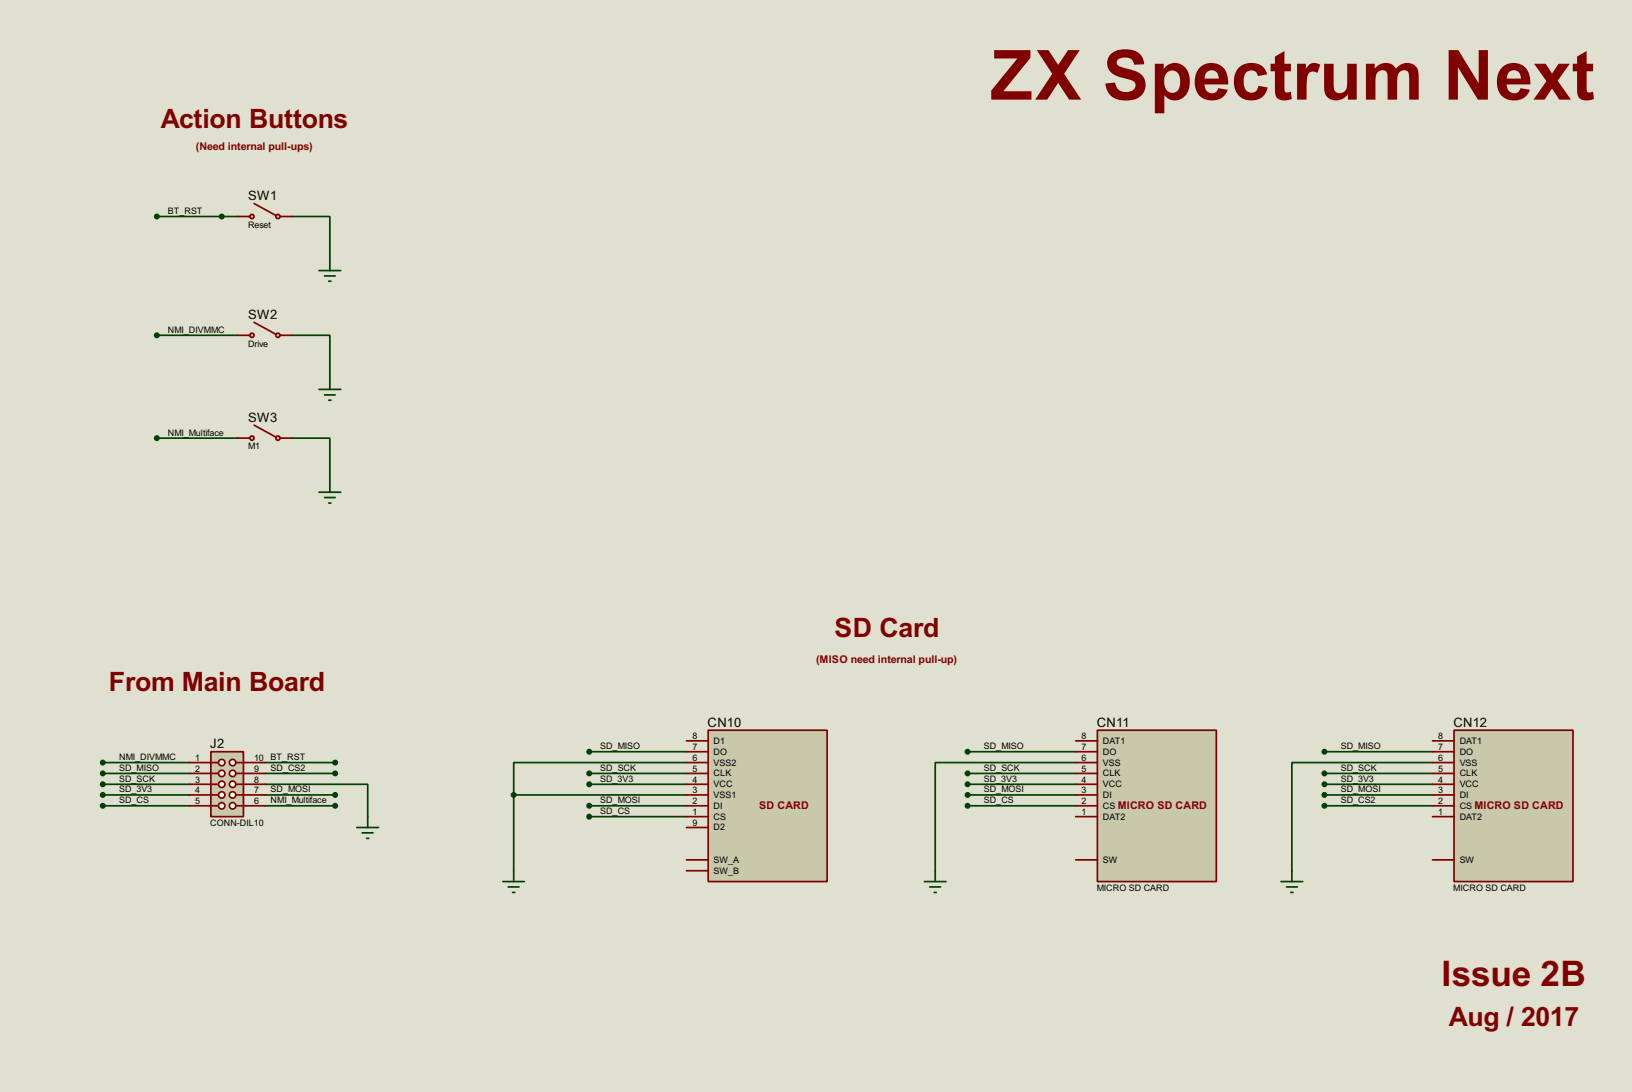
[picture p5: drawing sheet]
<svg xmlns="http://www.w3.org/2000/svg" width="383mm" height="256mm" viewBox="0 0 383 256" stroke-linecap="round" stroke-linejoin="round" font-family="sans-serif">
<path d="M0 0h383.5v256.5h-383.5z" fill="#e0e0d0"/>
<g fill="none" stroke="#004000" stroke-width=".4">
<path d="M36.9 50.9h19M68.6 50.9h8.9v10.1M36.9 78.8h19M68.6 78.8h8.9v10.2M36.9 102.9h19M68.6 102.9h8.9v10.2M24.2 179.1h20.3M62.3 179.1h16.5M138.5 176.6h22.8M161.3 179.1h-40.6v7.6M227.4 176.6h25.4M252.8 179.1h-33v25.4"/>
<path d="M311.2 176.6h25.4M336.6 179.1h-33v25.4M24.2 189.3h20.3M24.2 181.7h20.3M24.2 186.7h20.3M24.2 184.2h20.3M62.3 184.2h24.1v7.6M62.3 189.3h16.5M62.3 181.7h16.5M62.3 186.7h16.5M120.7 186.7h40.6M120.7 186.7v17.8"/>
<path d="M138.5 191.8h22.8M138.5 189.3h22.8M138.5 181.7h22.8M138.5 184.2h22.8M227.4 189.3h25.4M227.4 181.7h25.4M227.4 186.7h25.4M227.4 184.2h25.4M311.2 189.3h25.4M311.2 181.7h25.4M311.2 186.7h25.4M311.2 184.2h25.4"/>
</g>
<path d="M166.4 171.5h28v35.6h-28z" fill="#c8c8aa" stroke="#800000" stroke-width=".4"/>
<path d="M161.3 174h5.1M161.3 176.6h5.1M161.3 179.1h5.1M161.3 181.7h5.1M161.3 184.2h5.1M161.3 186.7h5.1M161.3 189.3h5.1M161.3 191.8h5.1M161.3 194.4h5.1M161.3 202h5.1M161.3 204.5h5.1" fill="none" stroke="#800000" stroke-width=".4"/>
<path d="M118.2 207.1h5M119.4 208.3h2.6M120.5 209.6h.5M120.7 204.5v2.6" fill="none" stroke="#004000" stroke-width=".4"/>
<g fill="#004000" stroke="#004000" stroke-width=".4">
<circle cx="138.4" cy="191.8" r=".5"/>
<circle cx="138.4" cy="189.3" r=".5"/>
<circle cx="138.4" cy="181.7" r=".5"/>
<circle cx="138.4" cy="176.6" r=".5"/>
<circle cx="120.7" cy="186.7" r=".5"/>
</g>
<path d="M49.6 176.6h7.6v15.2h-7.6z" fill="#c8c8aa" stroke="#800000" stroke-width=".4"/>
<path d="M49.6 179.1h1.8" fill="none" stroke="#800000" stroke-width=".4"/>
<circle cx="52.1" cy="179.1" r=".75" fill="#feffff" stroke="#800000" stroke-width=".4"/>
<path d="M49.6 181.7h1.8" fill="none" stroke="#800000" stroke-width=".4"/>
<circle cx="52.1" cy="181.7" r=".75" fill="#feffff" stroke="#800000" stroke-width=".4"/>
<path d="M49.6 184.2h1.8" fill="none" stroke="#800000" stroke-width=".4"/>
<circle cx="52.1" cy="184.2" r=".75" fill="#feffff" stroke="#800000" stroke-width=".4"/>
<path d="M49.6 186.7h1.8" fill="none" stroke="#800000" stroke-width=".4"/>
<circle cx="52.1" cy="186.7" r=".75" fill="#feffff" stroke="#800000" stroke-width=".4"/>
<path d="M55.4 179.1h1.8" fill="none" stroke="#800000" stroke-width=".4"/>
<circle cx="54.6" cy="179.1" r=".75" fill="#feffff" stroke="#800000" stroke-width=".4"/>
<path d="M55.4 181.7h1.8" fill="none" stroke="#800000" stroke-width=".4"/>
<circle cx="54.6" cy="181.7" r=".75" fill="#feffff" stroke="#800000" stroke-width=".4"/>
<path d="M55.4 184.2h1.8" fill="none" stroke="#800000" stroke-width=".4"/>
<circle cx="54.6" cy="184.2" r=".75" fill="#feffff" stroke="#800000" stroke-width=".4"/>
<path d="M55.4 186.7h1.8" fill="none" stroke="#800000" stroke-width=".4"/>
<circle cx="54.6" cy="186.7" r=".75" fill="#feffff" stroke="#800000" stroke-width=".4"/>
<path d="M49.6 189.3h1.8" fill="none" stroke="#800000" stroke-width=".4"/>
<circle cx="52.1" cy="189.3" r=".75" fill="#feffff" stroke="#800000" stroke-width=".4"/>
<path d="M55.4 189.3h1.8" fill="none" stroke="#800000" stroke-width=".4"/>
<circle cx="54.6" cy="189.3" r=".75" fill="#feffff" stroke="#800000" stroke-width=".4"/>
<path d="M44.5 179.1h5.1M57.2 179.1h5.1M44.5 181.7h5.1M44.5 184.2h5.1M44.5 186.7h5.1M44.5 189.3h5.1M57.2 181.7h5.1M57.2 184.2h5.1M57.2 186.7h5.1M57.2 189.3h5.1" fill="none" stroke="#800000" stroke-width=".4"/>
<g fill="#004000" stroke="#004000" stroke-width=".4">
<circle cx="78.7" cy="179.1" r=".5"/>
<circle cx="78.7" cy="181.7" r=".5"/>
<circle cx="78.7" cy="189.3" r=".5"/>
<circle cx="24.1" cy="179.1" r=".5"/>
<circle cx="24.1" cy="181.7" r=".5"/>
<circle cx="24.1" cy="184.2" r=".5"/>
<circle cx="24.1" cy="189.3" r=".5"/>
<circle cx="78.7" cy="186.7" r=".5"/>
</g>
<path d="M83.9 194.4h5.1M85.1 195.6h2.6M86.2 196.9h.5M86.4 191.8v2.6" fill="none" stroke="#004000" stroke-width=".4"/>
<path d="M257.9 171.5h27.9v35.6h-27.9z" fill="#c8c8aa" stroke="#800000" stroke-width=".4"/>
<path d="M252.8 174h5.1M252.8 176.6h5.1M252.8 179.1h5.1M252.8 181.7h5.1M252.8 184.2h5.1M252.8 186.7h5.1M252.8 189.3h5.1M252.8 191.8h5.1M252.8 202h5.1" fill="none" stroke="#800000" stroke-width=".4"/>
<g fill="#004000" stroke="#004000" stroke-width=".4">
<circle cx="227.3" cy="176.6" r=".5"/>
<circle cx="227.3" cy="181.7" r=".5"/>
<circle cx="227.3" cy="186.7" r=".5"/>
<circle cx="227.3" cy="189.3" r=".5"/>
</g>
<path d="M217.2 207.1h5.1M218.5 208.3h2.5M219.5 209.6h.5M219.8 204.5v2.6" fill="none" stroke="#004000" stroke-width=".4"/>
<path d="M341.7 171.5h27.9v35.6h-27.9z" fill="#c8c8aa" stroke="#800000" stroke-width=".4"/>
<path d="M336.6 174h5.1M336.6 176.6h5.1M336.6 179.1h5.1M336.6 181.7h5.1M336.6 184.2h5.1M336.6 186.7h5.1M336.6 189.3h5.1M336.6 191.8h5.1M336.6 202h5.1" fill="none" stroke="#800000" stroke-width=".4"/>
<g fill="#004000" stroke="#004000" stroke-width=".4">
<circle cx="311.2" cy="176.6" r=".5"/>
<circle cx="311.2" cy="181.7" r=".5"/>
<circle cx="311.2" cy="186.7" r=".5"/>
<circle cx="311.2" cy="189.3" r=".5"/>
<circle cx="138.4" cy="184.2" r=".5"/>
<circle cx="227.3" cy="184.2" r=".5"/>
<circle cx="24.1" cy="186.7" r=".5"/>
<circle cx="311.2" cy="184.2" r=".5"/>
<circle cx="36.8" cy="50.9" r=".5"/>
<circle cx="52.1" cy="50.9" r=".5"/>
<circle cx="36.8" cy="78.8" r=".5"/>
<circle cx="36.8" cy="102.9" r=".5"/>
</g>
<g fill="none" stroke="#004000" stroke-width=".4">
<path d="M75 63.6h5.1M76.3 64.8h2.5M77.3 66.1h.5M77.5 61v2.6M75 91.5h5.1M76.3 92.8h2.5M77.3 94h.5M77.5 89v2.5M75 115.6h5.1M76.3 116.9h2.5M77.3 118.2h.5M77.5 113.1v2.5"/>
<path d="M301 207.1h5.1M302.3 208.3h2.6M303.3 209.6h.5M303.6 204.5v2.6"/>
</g>
<g fill="#c8c8aa" stroke="#800000" stroke-width=".4">
<circle cx="65.3" cy="50.9" r=".5"/>
<circle cx="59.2" cy="50.9" r=".5"/>
</g>
<path d="M55.9 50.9h2.8M59.7 47.8l5.1 2.8M65.8 50.9h2.8" fill="none" stroke="#800000" stroke-width=".4"/>
<g fill="#c8c8aa" stroke="#800000" stroke-width=".4">
<circle cx="65.3" cy="78.8" r=".5"/>
<circle cx="59.2" cy="78.8" r=".5"/>
</g>
<path d="M55.9 78.8h2.8M59.7 75.7l5.1 2.8M65.8 78.8h2.8" fill="none" stroke="#800000" stroke-width=".4"/>
<g fill="#c8c8aa" stroke="#800000" stroke-width=".4">
<circle cx="65.3" cy="102.9" r=".5"/>
<circle cx="59.2" cy="102.9" r=".5"/>
</g>
<path d="M59.7 99.9l5.1 2.8M55.9 102.9h2.8M65.8 102.9h2.8" fill="none" stroke="#800000" stroke-width=".4"/>
<text font-size="18.2" fill="#800000" x="232.7" y="23.4">ZX Spectrum Next</text>
<text font-size="9.3" fill="#800000" x="338.7" y="231.6">Issue 2B</text>
<g font-size="7" fill="#800000">
<text x="37.8" y="30.1">Action Buttons</text>
<text x="196.1" y="149.5">SD Card</text>
<text x="25.6" y="162.2">From Main Board</text>
<text x="340.5" y="241">Aug / 2017</text>
</g>
<g font-size="3.4">
<text x="58.3" y="47">SW1</text>
<text x="58.3" y="74.9">SW2</text>
<text x="58.3" y="99.1">SW3</text>
<text x="166.3" y="170.7">CN10</text>
<text x="257.7" y="170.7">CN11</text>
<text x="341.5" y="170.7">CN12</text>
<text x="49.4" y="175.8">J2</text>
</g>
<g font-size="2.8" fill="#800000">
<text x="46" y="35.2">(Need internal pull-ups)</text>
<text x="191.8" y="155.8">(MISO need internal pull-up)</text>
<text x="178.4" y="190.1">SD CARD</text>
<text x="262.6" y="190.1">MICRO SD CARD</text>
<text x="346.4" y="190.1">MICRO SD CARD</text>
</g>
<g font-size="2.4">
<text x="39.4" y="50.2">BT_RST</text>
<text x="58.3" y="53.5">Reset</text>
<text x="39.4" y="78.2">NMI_DIVMMC</text>
<text x="58.3" y="81.4">Drive</text>
<text x="39.4" y="102.3">NMI_Multiface</text>
<text x="58.3" y="105.5">M1</text>
<text x="162.7" y="173.6">8</text>
<text x="254.2" y="173.6">8</text>
<text x="338" y="173.6">8</text>
<text x="28" y="178.5">NMI_DIVMMC</text>
<text x="45.9" y="178.7">1</text>
<text x="59.7" y="178.7">10 BT_RST</text>
<text x="141" y="176">SD_MISO</text>
<text x="162.7" y="176.2">7</text>
<text x="162.7" y="178.7">6</text>
<text x="167.7" y="174.7">D1</text>
<text x="167.7" y="177.3">DO</text>
<text x="167.7" y="179.8">VSS2</text>
<text x="231.2" y="176">SD_MISO</text>
<text x="254.2" y="176.2">7</text>
<text x="254.2" y="178.7">6</text>
<text x="259.1" y="174.7">DAT1</text>
<text x="259.1" y="177.3">DO</text>
<text x="259.1" y="179.8">VSS</text>
<text x="315" y="176">SD_MISO</text>
<text x="338" y="176.2">7</text>
<text x="338" y="178.7">6</text>
<text x="343" y="174.7">DAT1</text>
<text x="343" y="177.3">DO</text>
<text x="343" y="179.8">VSS</text>
<text x="28" y="181.1">SD_MISO</text>
<text x="28" y="183.6">SD_SCK</text>
<text x="45.9" y="181.3">2</text>
<text x="45.9" y="183.8">3</text>
<text x="59.7" y="181.3">9</text>
<text x="59.7" y="183.8">8</text>
<text x="63.6" y="181.1">SD_CS2</text>
<text x="141" y="181.1">SD_SCK</text>
<text x="141" y="183.6">SD_3V3</text>
<text x="162.7" y="181.3">5</text>
<text x="162.7" y="183.8">4</text>
<text x="167.7" y="182.4">CLK</text>
<text x="167.7" y="184.9">VCC</text>
<text x="231.2" y="181.1">SD_SCK</text>
<text x="231.2" y="183.6">SD_3V3</text>
<text x="254.2" y="181.3">5</text>
<text x="254.2" y="183.8">4</text>
<text x="259.1" y="182.4">CLK</text>
<text x="259.1" y="184.9">VCC</text>
<text x="315" y="181.1">SD_SCK</text>
<text x="315" y="183.6">SD_3V3</text>
<text x="338" y="181.3">5</text>
<text x="338" y="183.8">4</text>
<text x="343" y="182.4">CLK</text>
<text x="343" y="184.9">VCC</text>
<text x="28" y="188.7">SD_CS</text>
<text x="28" y="186.1">SD_3V3</text>
<text x="45.9" y="186.3">4</text>
<text x="45.9" y="188.9">5</text>
<text x="59.7" y="186.3">7</text>
<text x="59.7" y="188.9">6</text>
<text x="63.6" y="188.7">NMI_Multiface</text>
<text x="63.6" y="186.1">SD_MOSI</text>
<text x="141" y="191.2">SD_CS</text>
<text x="141" y="188.7">SD_MOSI</text>
<text x="162.7" y="186.3">3</text>
<text x="162.7" y="188.9">2</text>
<text x="162.7" y="191.4">1</text>
<text x="167.7" y="187.4">VSS1</text>
<text x="167.7" y="190">DI</text>
<text x="231.2" y="186.1">SD_MOSI</text>
<text x="231.2" y="188.7">SD_CS</text>
<text x="254.2" y="186.3">3</text>
<text x="254.2" y="188.9">2</text>
<text x="254.2" y="191.4">1</text>
<text x="259.1" y="187.4">DI</text>
<text x="259.1" y="190">CS</text>
<text x="315" y="186.1">SD_MOSI</text>
<text x="315" y="188.7">SD_CS2</text>
<text x="338" y="186.3">3</text>
<text x="338" y="188.9">2</text>
<text x="338" y="191.4">1</text>
<text x="343" y="187.4">DI</text>
<text x="343" y="190">CS</text>
<text x="49.4" y="193.9">CONN-DIL10</text>
<text x="162.7" y="194">9</text>
<text x="167.7" y="192.5">CS</text>
<text x="167.7" y="195.1">D2</text>
<text x="259.1" y="192.5">DAT2</text>
<text x="343" y="192.5">DAT2</text>
<text x="167.7" y="202.7">SW_A</text>
<text x="259.1" y="202.7">SW</text>
<text x="343" y="202.7">SW</text>
<text x="167.7" y="205.2">SW_B</text>
<text x="257.7" y="209.2">MICRO SD CARD</text>
<text x="341.5" y="209.2">MICRO SD CARD</text>
</g>
</svg>
